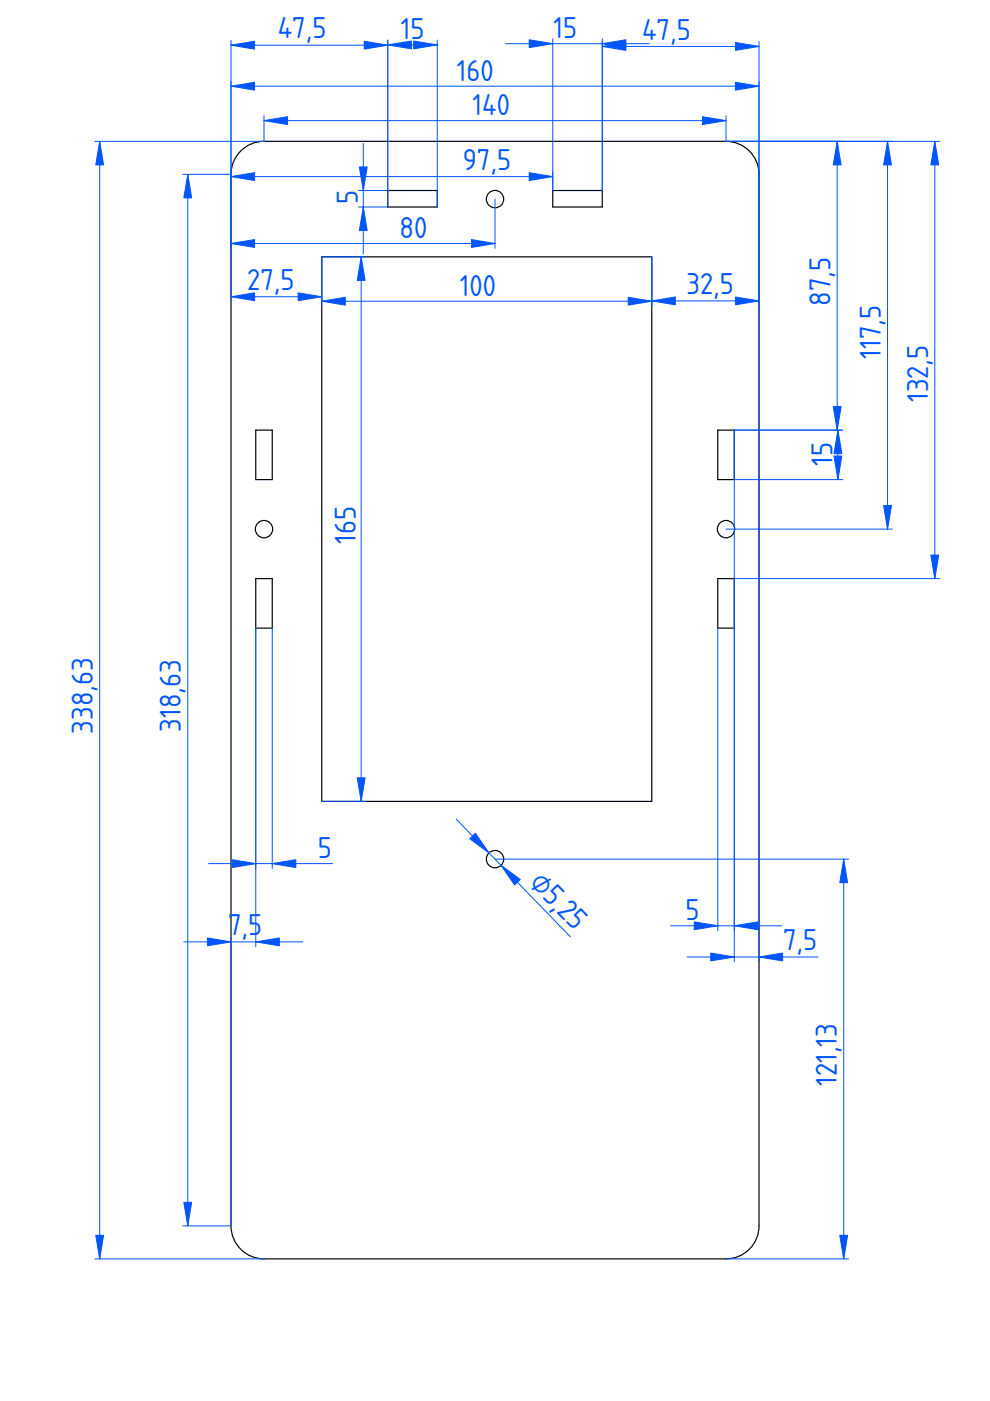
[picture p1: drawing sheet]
<svg xmlns="http://www.w3.org/2000/svg" width="210mm" height="297mm" viewBox="0 0 210 297" stroke-linecap="round" stroke-linejoin="round" font-family="sans-serif">
<g fill="none" stroke="#000" stroke-width=".25">
<path d="M50.7 32.4a7 7 0 0 1 5.3-2.4h97.9a7 7 0 0 1 7 7v222.9a7 7 0 0 1-7 7h-97.9a7 7 0 0 1-7-7v-222.9a7 7 0 0 1 1.7-4.6zM68.2 54.5h70v115.4h-70zM82.2 40.4h10.5v3.5h-10.5zM117.2 40.4h10.5v3.5h-10.5zM54.2 91.2h3.5v10.5h-3.5zM152.2 91.2h3.5v10.5h-3.5zM54.2 122.7h3.5v10.5h-3.5zM152.2 122.7h3.5v10.5h-3.5z"/>
<circle cx="105" cy="42.2" r="1.84"/>
<circle cx="56" cy="112.2" r="1.84"/>
<circle cx="153.9" cy="112.2" r="1.84"/>
<circle cx="105" cy="182.2" r="1.84"/>
</g>
<g fill="none" stroke="#05f" stroke-width=".21">
<path d="M49 18.3h111.9M49 8.5v55.5M49 9.6h33.2M82.2 8.5v35.4h-6.2M82.2 9.5h10.5M92.7 8.5v35.4M107.2 9.3h30.5M117.2 8.2v32.2M127.7 8.2v32.2M127.7 9.8h33.2M160.9 8.8v195.1M21.1 30v236.9"/>
<path d="M38.8 37h10.2M39.8 37v222.9M49 37.4h68.2M56 24.5v5.5h-35.9M56 25.6h97.9M77 30.4v23.5M153.9 24.5v5.5h45.3M177.5 30v61.2M188.2 30v82.2M198.2 30v92.7M49 51.6h56M76 40.4h6.2"/>
<path d="M76.6 54.5v115.4M77.6 54.5h-9.4v10.4M105 42.2v10.5M138.2 54.5v10.4M49 62.9h19.2M68.2 63.9h70M138.2 63.8h22.7M177.7 91.2v10.5M178.7 91.2h-23v112.7M153.9 112.2h35.3M155.7 101.7h23M54.2 133.2v67.5"/>
<path d="M57.7 133.2v50.9M152.2 133.2v64.1M155.7 122.7h43.5M68.2 169.9h9.4M96.7 173.7l24.2 24.9M39 199.7h25.2M44.2 183.1h26.3M49 198.7v61.2h-10.2M105 182.2h74.9M142.2 196.3h23.5M178.9 182.2v84.7M145.7 202.9h27.7"/>
<path d="M20.1 266.9h35.9M153.9 266.9h26"/>
</g>
<g fill="#05f" stroke="#05f" stroke-width=".21">
<path d="M39 254.9h1.6l-.8 5z"/>
<path d="M39.8 37l.8 5h-1.6z"/>
<path d="M21.1 30l.9 5h-1.7z"/>
<path d="M20.3 261.9h1.7l-.9 5z"/>
<path d="M56 25.6l5-.9v1.7z"/>
<path d="M148.9 24.7l5 .9-5 .8z"/>
<path d="M155.9 17.4l5 .9-5 .8z"/>
<path d="M49 18.3l5-.9v1.7z"/>
<path d="M77.2 8.7l5 .9-5 .8z"/>
<path d="M49 9.6l5-.9v1.7z"/>
<path d="M82.2 9.5l5-.8v1.7z"/>
<path d="M87.7 8.7l5 .8-5 .9z"/>
<path d="M76.2 35.4h1.7l-.9 5z"/>
<path d="M77 43.9l.9 5h-1.7z"/>
<path d="M100 50.8l5 .8-5 .9z"/>
<path d="M49 51.6l5-.8v1.7z"/>
<path d="M112.2 36.6l5 .8-5 .9z"/>
<path d="M49 37.4l5-.8v1.7z"/>
<path d="M112.2 8.4l5 .9-5 .8z"/>
<path d="M127.7 9.3l5-.9v1.7z"/>
<path d="M133.2 63l5 .9-5 .8z"/>
<path d="M68.2 63.9l5-.9v1.7z"/>
<path d="M76.6 54.5l.8 5h-1.7z"/>
<path d="M75.7 164.9h1.7l-.8 5z"/>
<path d="M63.2 62.1l5 .8-5 .9z"/>
<path d="M49 62.9l5-.8v1.7z"/>
<path d="M155.9 63l5 .8-5 .8z"/>
<path d="M138.2 63.8l5-.8v1.6z"/>
<path d="M155.9 9l5 .8-5 .9z"/>
<path d="M127.7 9.8l5-.8v1.7z"/>
<path d="M176.7 86.2h1.6l-.8 5z"/>
<path d="M177.5 30l.8 5h-1.6z"/>
<path d="M187.3 107.2h1.7l-.8 5z"/>
<path d="M188.2 30l.8 5h-1.7z"/>
<path d="M177.7 91.2l.8 5h-1.7z"/>
<path d="M176.8 96.7h1.7l-.8 5z"/>
<path d="M197.4 117.7h1.6l-.8 5z"/>
<path d="M198.2 30l.8 5h-1.6z"/>
<path d="M178.1 261.9h1.6l-.8 5z"/>
<path d="M178.9 182.2l.8 4.9h-1.6z"/>
<path d="M106.2 183.5l4.1 3-1.2 1.1z"/>
<path d="M99.6 177.8l1.2-1.1 2.9 4.1z"/>
<path d="M54.2 199.7l5-.8v1.6z"/>
<path d="M44 198.9l5 .8-5 .8z"/>
<path d="M57.7 183.1l5-.8v1.6z"/>
<path d="M49.2 182.3l5 .8-5 .8z"/>
<path d="M150.7 202.1l5 .8-5 .8z"/>
<path d="M160.9 202.9l5-.8v1.6z"/>
<path d="M147.2 195.5l5 .8-5 .8z"/>
<path d="M155.7 196.3l5-.8v1.6z"/>
</g>
<g font-size="6" fill="#05f">
<text x="58.9" y="8.1">47,5</text>
<text x="85" y="8.4">15</text>
<text x="117.4" y="8.1">15</text>
<text x="136.1" y="8.4">47,5</text>
<text x="96.9" y="17.1">160</text>
<text x="100.2" y="24.4">140</text>
<text x="98.1" y="36">97,5</text>
<text x="75.9" y="43.2" transform="rotate(-90 75.9 43.2)">5</text>
<text x="84.7" y="50.5">80</text>
<text x="52.4" y="61.5">27,5</text>
<text x="97.5" y="62.7">100</text>
<text x="145.6" y="62.4">32,5</text>
<text x="176.1" y="64.8" transform="rotate(-90 176.1 64.8)">87,5</text>
<text x="186.7" y="76.1" transform="rotate(-90 186.7 76.1)">117,5</text>
<text x="196.8" y="85.2" transform="rotate(-90 196.8 85.2)">132,5</text>
<text x="176.5" y="98.8" transform="rotate(-90 176.5 98.8)">15</text>
<text x="75.4" y="115.3" transform="rotate(-90 75.4 115.3)">165</text>
<text x="19.7" y="155.5" transform="rotate(-90 19.7 155.5)">338,63</text>
<text x="38.4" y="155.1" transform="rotate(-90 38.4 155.1)">318,63</text>
<text x="67.4" y="181.9">5</text>
<text x="112" y="187.4" transform="rotate(46 112 187.4)">⌀5,25</text>
<text x="145.4" y="195.1">5</text>
<text x="48.3" y="198.3">7,5</text>
<text x="166" y="201.5">7,5</text>
<text x="177.5" y="230.2" transform="rotate(-90 177.5 230.2)">121,13</text>
</g>
</svg>
